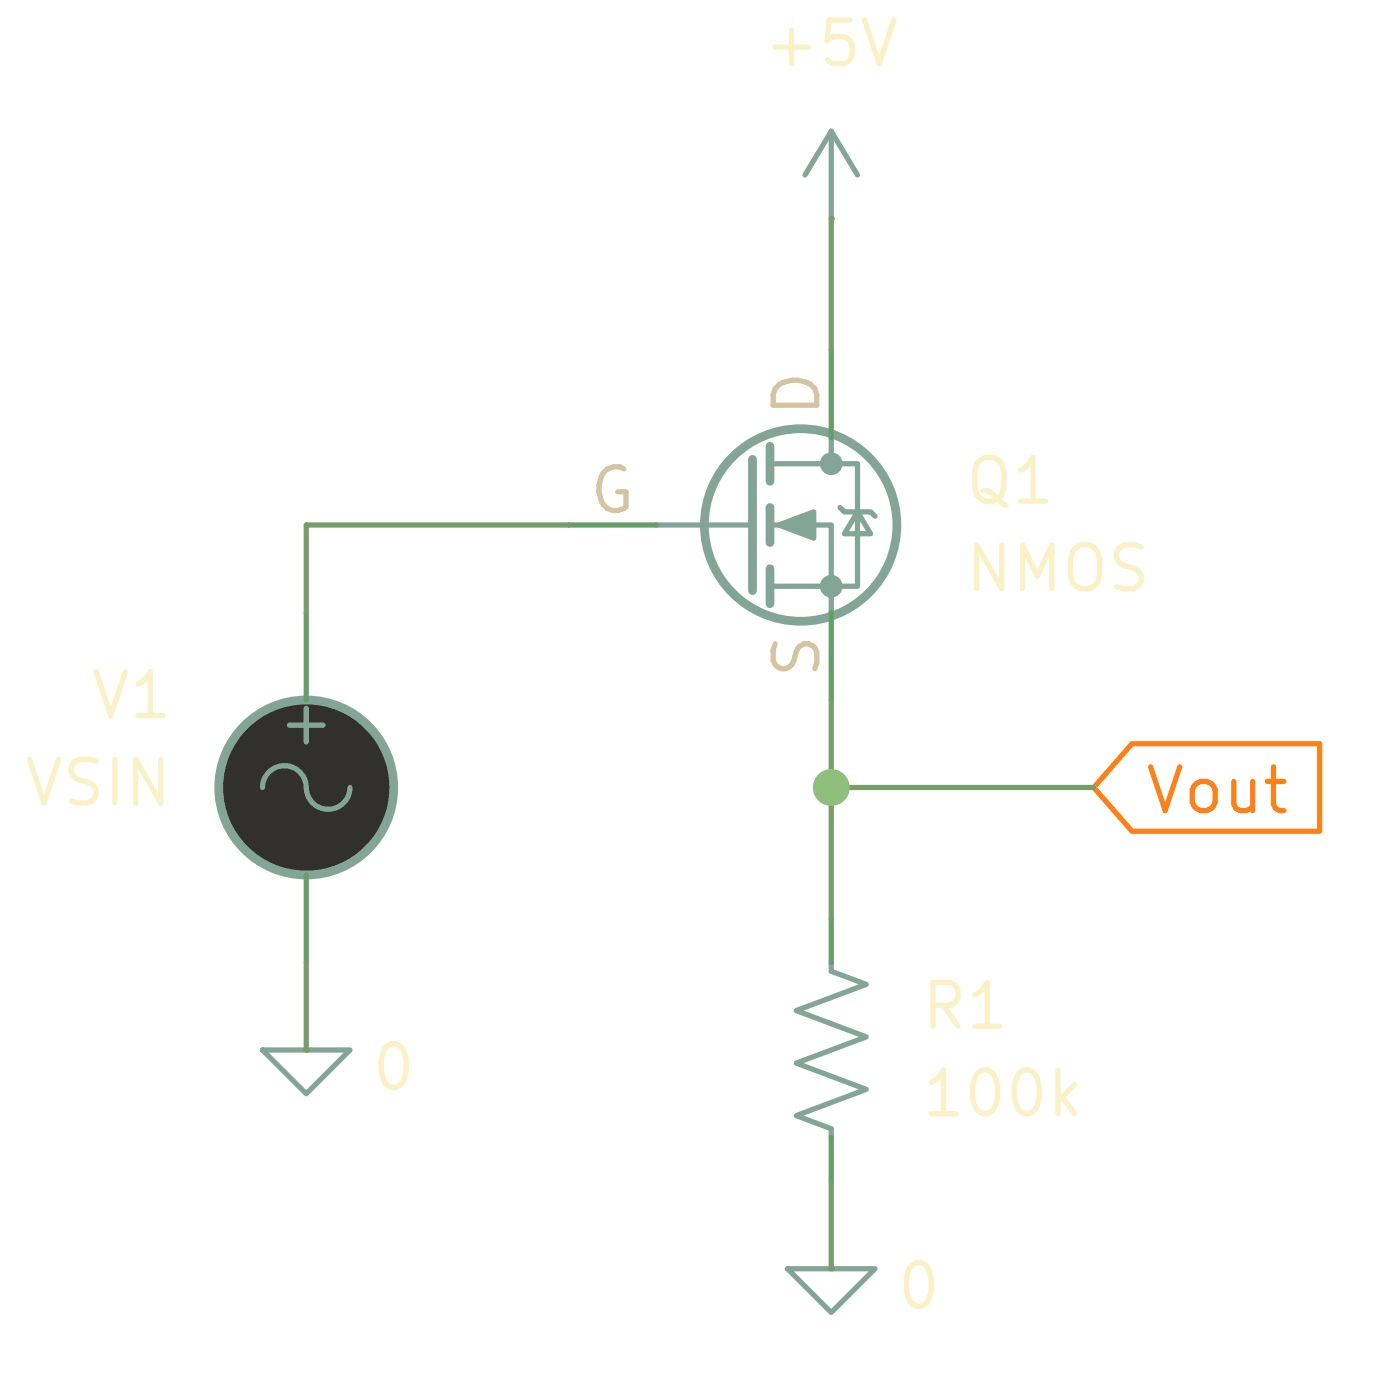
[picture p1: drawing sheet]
<svg xmlns="http://www.w3.org/2000/svg" width="41mm" height="41mm" viewBox="0 0 41 41" stroke-linecap="round" stroke-linejoin="round" font-family="sans-serif">
<g fill="none" stroke="#83a598" stroke-width=".15">
<path d="M19 15.2h2.8M22.4 15.2h1.7v2.6M22.4 13.5h2.5v3.5h-2.5M24.1 3.8v2.5M24.1 12.7v.8M24.1 3.8l-.7 1.3M24.1 3.8l.8 1.3M24.4 14.7l.1 .2h.8l.1 .1M24.9 14.9l.4 .6h-.8zM7.6 30.5h2.6l-1.3 1.2zM7.6 22.9a.65 .65 0 0 1 .8-.7 .65 .65 0 0 1 .5 .8 .64 .64 0 0 0 .7 .5 .64 .64 0 0 0 .6-.6M22.9 36.8h2.5l-1.3 1.3z"/>
<path d="M24.1 27.9v.3l1 .4-2 .7 2 .8-2 .8 2 .7-2 .8 1 .4v.2"/>
</g>
<g fill="none" stroke="#83a598" stroke-width=".25">
<path d="M21.8 13.3v3.8M22.4 13v1M22.4 14.7v1M22.4 16.5v1"/>
<circle cx="23.2" cy="15.2" r="2.79"/>
<circle cx="8.9" cy="22.9" r="2.54"/>
</g>
<g fill="#83a598" stroke="#83a598" stroke-width=".15">
<path d="M22.6 15.2l1-.3v.7z"/>
<circle cx="24.1" cy="17" r=".25"/>
<circle cx="24.1" cy="13.5" r=".25"/>
</g>
<path d="M8.9 17.8v2.5M16.5 15.2h2.5M24.1 6.3h.1M24.1 10.2v2.5M24.1 17.8v2.5M8.9 30.5h.1M8.9 25.4v2.5M24.1 36.8h.1M24.1 26.7v1.2M24.1 33v1.3" fill="none" stroke="#689d6a" stroke-width=".15"/>
<path d="M25.9 .6l-.4 1.2M30.8 31.8l.4 .5M31.2 31.5l-.5 .5" fill="none" stroke="#fbf1c7" stroke-width=".15"/>
<circle cx="8.9" cy="22.9" r="2.54" fill="#32302f" stroke="#32302f" stroke-width=".03"/>
<path d="M32.9 21.6h5.4v2.5h-5.4l-1.2-1.2z" fill="none" stroke="#fe8019" stroke-width=".15"/>
<path d="M16.5 15.2h-7.6v2.6M24.1 6.3v3.9M8.9 27.9v2.6M24.1 20.3v6.4M24.1 34.3v2.5M24.1 22.9h7.6" fill="none" stroke="#789d6a" stroke-width=".15"/>
<circle cx="24.1" cy="22.9" r=".46" fill="#8ec07c" stroke="#8ec07c" stroke-width=".15"/>
<g font-size="1.8" fill="#fbf1c7">
<text x="22.1" y="2.1">+5V</text>
<text x="27.9" y="17.4">NMOS</text>
<text x="27.9" y="14.8">Q1</text>
<text x=".6" y="23.6">VSIN</text>
<text x="2.6" y="21.1">V1</text>
<text x="10.7" y="31.9">0</text>
<text x="26.7" y="30.1">R1</text>
<text x="26.7" y="32.6">100k</text>
<text x="26" y="38.2">0</text>
</g>
<g font-size="1.8" fill="#d5c4a1">
<text x="17" y="15">G</text>
<text x="23.9" y="12.2" transform="rotate(-90 23.9 12.2)">D</text>
<text x="23.9" y="19.8" transform="rotate(-90 23.9 19.8)">S</text>
</g>
<text font-size="1.8" fill="#83a598" x="8" y="21.8">+</text>
<text font-size="1.8" fill="#fe8019" x="33.2" y="23.8">Vout</text>
</svg>
